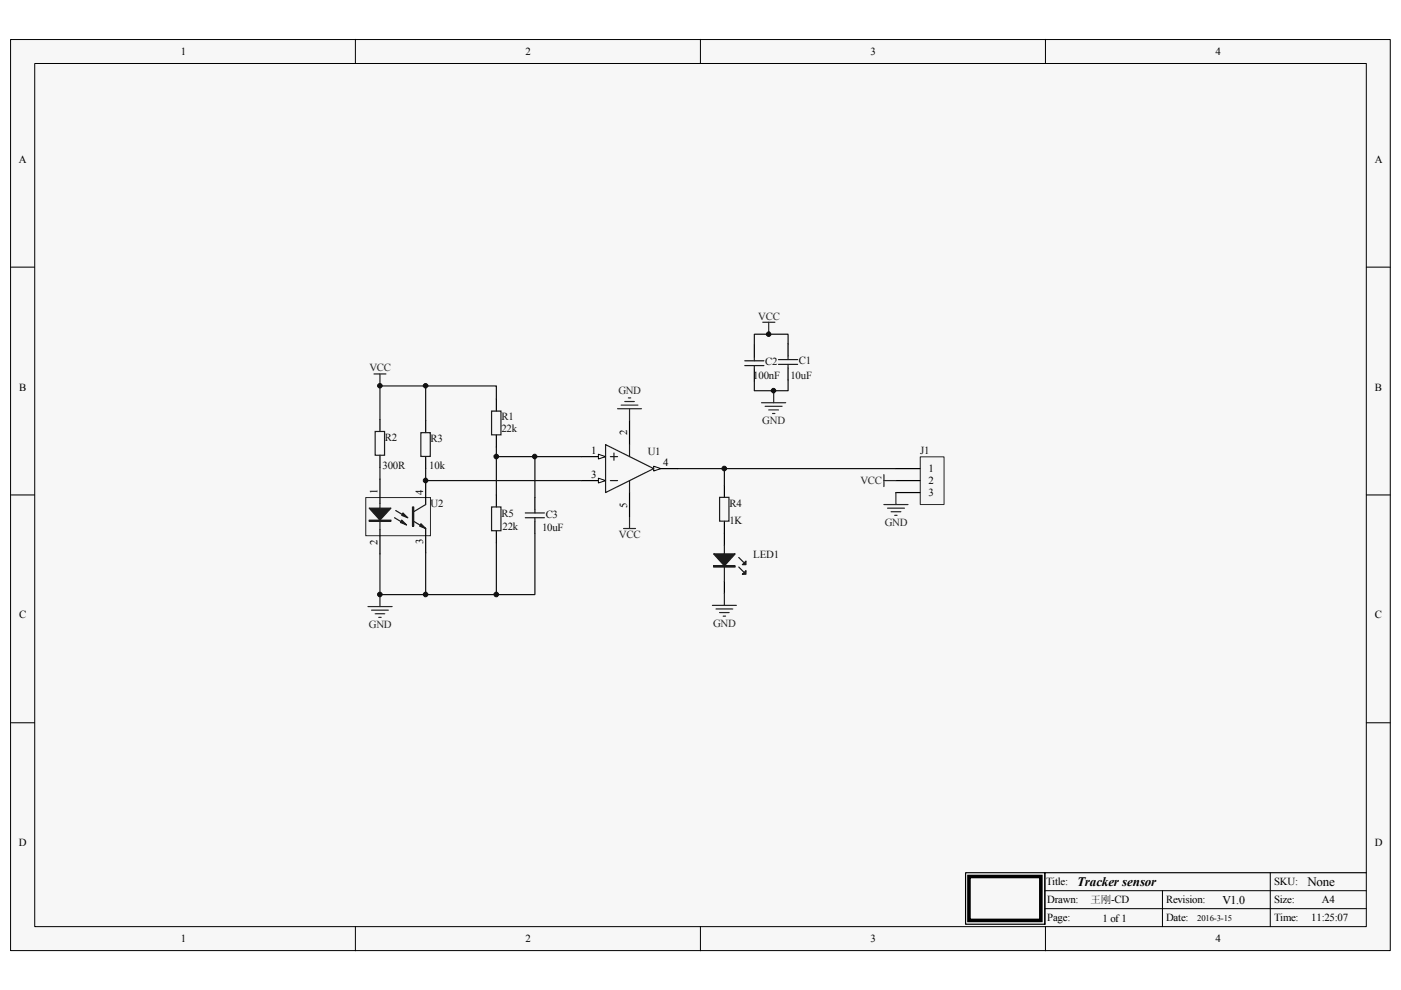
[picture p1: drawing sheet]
<svg xmlns="http://www.w3.org/2000/svg" width="297mm" height="210mm" viewBox="0 0 297 210" stroke-linecap="round" stroke-linejoin="round" font-family="sans-serif">
<path d="M2.3 8.4h292.5v193.1h-292.5z" fill="#f7f7f7"/>
<path d="M2.2 8.4h292.6v193.1h-292.6z" fill="none" stroke="#000" stroke-width=".21"/>
<path d="M7.4 13.5h282.3v183h-282.3z" fill="#f7f7f7"/>
<g fill="none" stroke="#000" stroke-width=".21">
<path d="M7.4 13.5h282.3v183h-282.3zM75.3 8.3v5.1M148.5 8.3v5.1M221.7 8.3v5.1M2.2 56.6h5.1M289.7 56.6h5.1M2.2 104.9h5.1M289.7 104.9h5.1M2.2 153.2h5.1M289.7 153.2h5.1M75.3 196.5v5.1M148.5 196.5v5.1"/>
<path d="M221.5 188.8h68.2M221.5 192.7h68.2M221.7 196.5v5.1M246.5 188.8v7.7M269.3 185v11.5"/>
</g>
<path d="M204.7 185h16.8v11h-16.8zM289.7 185h-68.2v11" fill="none" stroke="#000" stroke-width=".25"/>
<path d="M205.4 185.8h15.3v9.4h-15.3z" fill="none" stroke="#000" stroke-width=".76"/>
<path d="M77.6 105.5h13.7v8.1h-13.7z" fill="#f5f5f5"/>
<path d="M77.6 105.5h13.7v8.1h-13.7z" fill="none" stroke="#262626" stroke-width=".21"/>
<path d="M90.3 101.9v5.1M90.3 112.1v5.1" fill="none" stroke="#000" stroke-width=".25"/>
<path d="M87.5 107.5h.2v4h-.2zM87.6 107.5v4M87.7 110.5l2.6 1.6M90.3 107l-2.6 1.5" fill="none" stroke="#1c1c1c" stroke-width=".25"/>
<path d="M89.2 111l1.1 1.1-1.3-.6z" fill="#1c1c1c"/>
<path d="M83.9 108.2l2.5 1.6M89.2 111l1.1 1.1-1.3-.6z" fill="none" stroke="#1c1c1c" stroke-width=".25"/>
<path d="M85.4 108.8l1 1-1.2-.5z" fill="#1c1c1c"/>
<path d="M83.6 109.8l2.6 1.5M85.4 108.8l1 1-1.2-.5z" fill="none" stroke="#1c1c1c" stroke-width=".25"/>
<path d="M85.2 110.3l1 1-1.3-.5z" fill="#1c1c1c"/>
<path d="M85.2 110.3l1 1-1.3-.5z" fill="none" stroke="#1c1c1c" stroke-width=".25"/>
<path d="M80.6 101.6v5.1M80.6 112.3v5.1" fill="none" stroke="#000" stroke-width=".25"/>
<path d="M78.3 107.7h4.6l-2.3 2.6z" fill="#1c1c1c"/>
<g fill="none" stroke="#1c1c1c" stroke-width=".25">
<path d="M157.9 77.5h4.1M157.9 76.5h4.1M159.9 75.7v.8M159.9 77.5v.8M165.1 77.3h4M165.1 76.2h4M167.1 75.5v.7M167.1 77.3v.7M79.5 91.5h2v5h-2zM89.2 91.7h2v5.1h-2zM104.2 87.2h2v5h-2zM78.3 107.7h4.6l-2.3 2.6z"/>
<path d="M78.3 110.3h4.6v.2h-4.6zM78.3 110.4h4.6M80.6 106.7v5.6M104.2 107.5h2v5h-2zM152.6 105.5h2v5h-2zM153.6 115.6v7.7M156.6 118.2l1 1M156.6 120.2l1 1"/>
</g>
<g fill="none" stroke="#000" stroke-width=".25">
<path d="M159.9 73.2v2.5M159.9 78.3v2.5M167.1 72.9v2.6M167.1 78v2.6M80.6 88.9v2.6M80.6 96.6v2.5M90.3 89.2v2.5M90.3 96.8v2.6M105.2 84.6v2.6M105.2 92.2v2.6M105.2 104.9v2.6M105.2 112.6v2.5"/>
<path d="M153.6 102.9v2.6M153.6 110.5v5.1M153.6 123.3v2.5"/>
</g>
<path d="M80.6 99.1v2.5M90.3 117.2v8.9h-9.7v-8.7" fill="none" stroke="#0e0e0e" stroke-width=".25"/>
<g fill="none" stroke="#262626" stroke-width=".25">
<path d="M79.3 79.3h2.5M80.6 79.3v2.5M161.7 68.3h2.6M163 68.3v2.6M161.5 85.4h5.1M162.2 86.1h3.6M163 86.9h2.1M163.8 87.7h.5M164 82.8v2.6M78 128.6h5.1M78.8 129.4h3.5M79.5 130.1h2.1"/>
<path d="M80.3 130.9h.5M80.6 126.1v2.5"/>
</g>
<path d="M151.3 117.4h4.6l-2.3 2.6z" fill="#1c1c1c"/>
<path d="M151.3 117.4h4.6l-2.3 2.6zM151.3 120h4.6v.2h-4.6zM151.3 120.1h4.6" fill="none" stroke="#1c1c1c" stroke-width=".25"/>
<path d="M157.4 121.8l.8-.8v.8z" fill="#1c1c1c"/>
<path d="M157.4 121.8l.8-.8v.8z" fill="none" stroke="#1c1c1c" stroke-width=".25"/>
<path d="M158.2 119v.7h-.8z" fill="#1c1c1c"/>
<path d="M158.2 119v.7h-.8z" fill="none" stroke="#1c1c1c" stroke-width=".25"/>
<path d="M143.7 99.4h46.2M153.6 99.4v3.5" fill="none" stroke="#0e0e0e" stroke-width=".25"/>
<path d="M195.2 96.9h4.9v10.1h-4.9z" fill="#f5f5f5"/>
<path d="M195.1 96.9h5v10.1h-5z" fill="none" stroke="#262626" stroke-width=".21"/>
<path d="M123.3 96.8h5.1M133.5 89.2v5.1M189.9 99.4h5.2M113.4 105.5v2.5M113.4 110.5v2.6M133.5 104.4v5.1M189.9 101.9h5.2M189.9 104.4h5.2" fill="none" stroke="#000" stroke-width=".25"/>
<path d="M132.2 112.1h2.5M133.5 109.5v2.6M187.4 100.6v2.6M187.4 101.9h2.5M187.4 107h5.1M188.2 107.7h3.6M188.9 108.5h2.1M189.7 109.3h.5M189.9 104.4v2.6" fill="none" stroke="#262626" stroke-width=".25"/>
<path d="M167.1 72.9v-2h-7.2v2.3M167.1 80.6v2.2h-7.2v-2" fill="none" stroke="#0e0e0e" stroke-width=".25"/>
<path d="M111.4 109.8h4M111.4 108.8h4M113.4 108v.8M113.4 109.8v.7" fill="none" stroke="#1c1c1c" stroke-width=".25"/>
<path d="M126.9 96.3l1.5 .5-1.5 .5z" fill="#f7f7f7"/>
<path d="M126.9 96.3l1.5 .5-1.5 .5z" fill="none" stroke="#000" stroke-width=".21"/>
<path d="M123.3 101.9h5.1" fill="none" stroke="#000" stroke-width=".25"/>
<path d="M126.9 101.4l1.5 .5-1.5 .5z" fill="#f7f7f7"/>
<path d="M126.9 101.4l1.5 .5-1.5 .5z" fill="none" stroke="#000" stroke-width=".21"/>
<path d="M138.6 99.4h5.1" fill="none" stroke="#000" stroke-width=".25"/>
<path d="M138.6 98.8l1.5 .6-1.5 .5z" fill="#f7f7f7"/>
<path d="M138.6 98.8l1.5 .6-1.5 .5z" fill="none" stroke="#000" stroke-width=".21"/>
<path d="M128.4 94.3l10.2 5.1-10.2 5zM129.4 96.8h1.5M130.2 96.1v1.5M133.5 94.3v2.5M129.4 101.9h1.5M133.5 101.9v2.5" fill="none" stroke="#1c1c1c" stroke-width=".25"/>
<path d="M80.6 88.9v-7.1h9.7v7.4M90.3 99.4v2.5h33M90.3 81.8h14.9v2.8M105.2 94.8v2M113.4 96.8v8.7M123.3 96.8h-18.1v8.1M105.2 115.1v11h-14.9M113.4 113.1v13h-8.2" fill="none" stroke="#0e0e0e" stroke-width=".25"/>
<path d="M130.9 86.7h5.1M131.7 85.9h3.6M132.5 85.1h2M133.2 84.4h.5M133.5 86.7v2.5M151 128.4h5.1M151.8 129.1h3.6M152.6 129.9h2M153.3 130.6h.5M153.6 125.8v2.6" fill="none" stroke="#262626" stroke-width=".25"/>
<circle cx="80.5" cy="126" r=".48" fill="#0e0e0e"/>
<circle cx="80.5" cy="126" r=".48" fill="none" stroke="#0e0e0e" stroke-width=".21"/>
<circle cx="80.5" cy="81.8" r=".48" fill="#0e0e0e"/>
<circle cx="80.5" cy="81.8" r=".48" fill="none" stroke="#0e0e0e" stroke-width=".21"/>
<circle cx="90.2" cy="126" r=".49" fill="#0e0e0e"/>
<circle cx="90.2" cy="126" r=".49" fill="none" stroke="#0e0e0e" stroke-width=".21"/>
<circle cx="90.2" cy="101.9" r=".49" fill="#0e0e0e"/>
<circle cx="90.2" cy="101.9" r=".49" fill="none" stroke="#0e0e0e" stroke-width=".21"/>
<circle cx="90.2" cy="81.8" r=".48" fill="#0e0e0e"/>
<circle cx="90.2" cy="81.8" r=".48" fill="none" stroke="#0e0e0e" stroke-width=".21"/>
<circle cx="105.2" cy="126" r=".48" fill="#0e0e0e"/>
<circle cx="105.2" cy="126" r=".48" fill="none" stroke="#0e0e0e" stroke-width=".21"/>
<circle cx="105.2" cy="96.8" r=".49" fill="#0e0e0e"/>
<circle cx="105.2" cy="96.8" r=".49" fill="none" stroke="#0e0e0e" stroke-width=".21"/>
<circle cx="113.4" cy="96.8" r=".48" fill="#0e0e0e"/>
<circle cx="113.4" cy="96.8" r=".48" fill="none" stroke="#0e0e0e" stroke-width=".21"/>
<circle cx="153.6" cy="99.3" r=".49" fill="#0e0e0e"/>
<circle cx="153.6" cy="99.3" r=".49" fill="none" stroke="#0e0e0e" stroke-width=".21"/>
<circle cx="163" cy="70.9" r=".48" fill="#0e0e0e"/>
<circle cx="163" cy="70.9" r=".48" fill="none" stroke="#0e0e0e" stroke-width=".21"/>
<circle cx="164" cy="82.8" r=".47" fill="#0e0e0e"/>
<circle cx="164" cy="82.8" r=".47" fill="none" stroke="#0e0e0e" stroke-width=".21"/>
<g font-size="2.8">
<text x="228.4" y="187.8">Tracker sensor</text>
<text x="277.2" y="187.7">None</text>
</g>
<text font-size="2.5" x="259.2" y="191.6">V1.0</text>
<g font-size="2.3">
<text x="38.3" y="11.6">1</text>
<text x="111.4" y="11.6">2</text>
<text x="184.6" y="11.6">3</text>
<text x="257.7" y="11.6">4</text>
<text x="4" y="34.5">A</text>
<text x="291.5" y="34.5">A</text>
<text x="4.1" y="82.8">B</text>
<text x="291.5" y="82.8">B</text>
<text x="133" y="92.2" transform="rotate(-90 133 92.2)">2</text>
<text x="125.3" y="96.3">1</text>
<text x="125.3" y="101.4">3</text>
<text x="140.6" y="98.8">4</text>
<text x="196.8" y="100.1">1</text>
<text x="80" y="104.7" transform="rotate(-90 80 104.7)">1</text>
<text x="89.7" y="105" transform="rotate(-90 89.7 105)">4</text>
<text x="133" y="107.7" transform="rotate(-90 133 107.7)">5</text>
<text x="196.8" y="102.7">2</text>
<text x="196.8" y="105.2">3</text>
<text x="80" y="115.5" transform="rotate(-90 80 115.5)">2</text>
<text x="89.7" y="115.3" transform="rotate(-90 89.7 115.3)">3</text>
<text x="4.1" y="131.1">C</text>
<text x="291.5" y="131.1">C</text>
<text x="4" y="179.4">D</text>
<text x="291.5" y="179.4">D</text>
<text x="221.8" y="187.6">Title:</text>
<text x="222" y="191.4">Drawn:</text>
<text x="247.2" y="191.4">Revision:</text>
<text x="270.1" y="191.4">Size:</text>
<text x="270.1" y="187.6">SKU:</text>
<text x="280.3" y="191.4">A4</text>
<text x="222" y="195.2">Page:</text>
<text x="233.8" y="195.5">1 of 1</text>
<text x="247.2" y="195.2">Date:</text>
<text x="270.1" y="195.2">Time:</text>
<text x="278" y="195.2">11:25:07</text>
<text x="38.3" y="199.8">1</text>
<text x="111.4" y="199.8">2</text>
<text x="184.6" y="199.8">3</text>
<text x="257.7" y="199.8">4</text>
</g>
<g font-size="2.3" fill="#262626">
<text x="160.8" y="67.8">VCC</text>
<text x="78.3" y="78.7">VCC</text>
<text x="131.1" y="83.6">GND</text>
<text x="161.6" y="89.9">GND</text>
<text x="182.4" y="102.7">VCC</text>
<text x="187.6" y="111.5">GND</text>
<text x="131.2" y="114.1">VCC</text>
<text x="78.2" y="133.1">GND</text>
<text x="151.2" y="132.9">GND</text>
</g>
<g font-size="2.3" fill="#0e0e0e">
<text x="162.3" y="77.5">C2</text>
<text x="169.4" y="77.2">C1</text>
<text x="159.7" y="80.3">100nF</text>
<text x="167.6" y="80.3">10uF</text>
<text x="106.3" y="89.2">R1</text>
<text x="81.6" y="93.5">R2</text>
<text x="91.3" y="93.7">R3</text>
<text x="106.3" y="91.7">22k</text>
<text x="81.1" y="99.4">300R</text>
<text x="91" y="99.4">10k</text>
<text x="137.3" y="96.5">U1</text>
<text x="195.1" y="96.3">J1</text>
<text x="91.3" y="107.5">U2</text>
<text x="154.6" y="107.5">R4</text>
<text x="106.3" y="109.5">R5</text>
<text x="106.5" y="112.3">22k</text>
<text x="114.9" y="112.6">10uF</text>
<text x="115.7" y="109.8">C3</text>
<text x="154.6" y="111">1K</text>
<text x="159.7" y="118.4">LED1</text>
</g>
<text font-size="2.2" x="231.2" y="191.4">王王-CD</text>
<text font-size="1.8" x="253.8" y="195.3">2016-3-15</text>
</svg>
